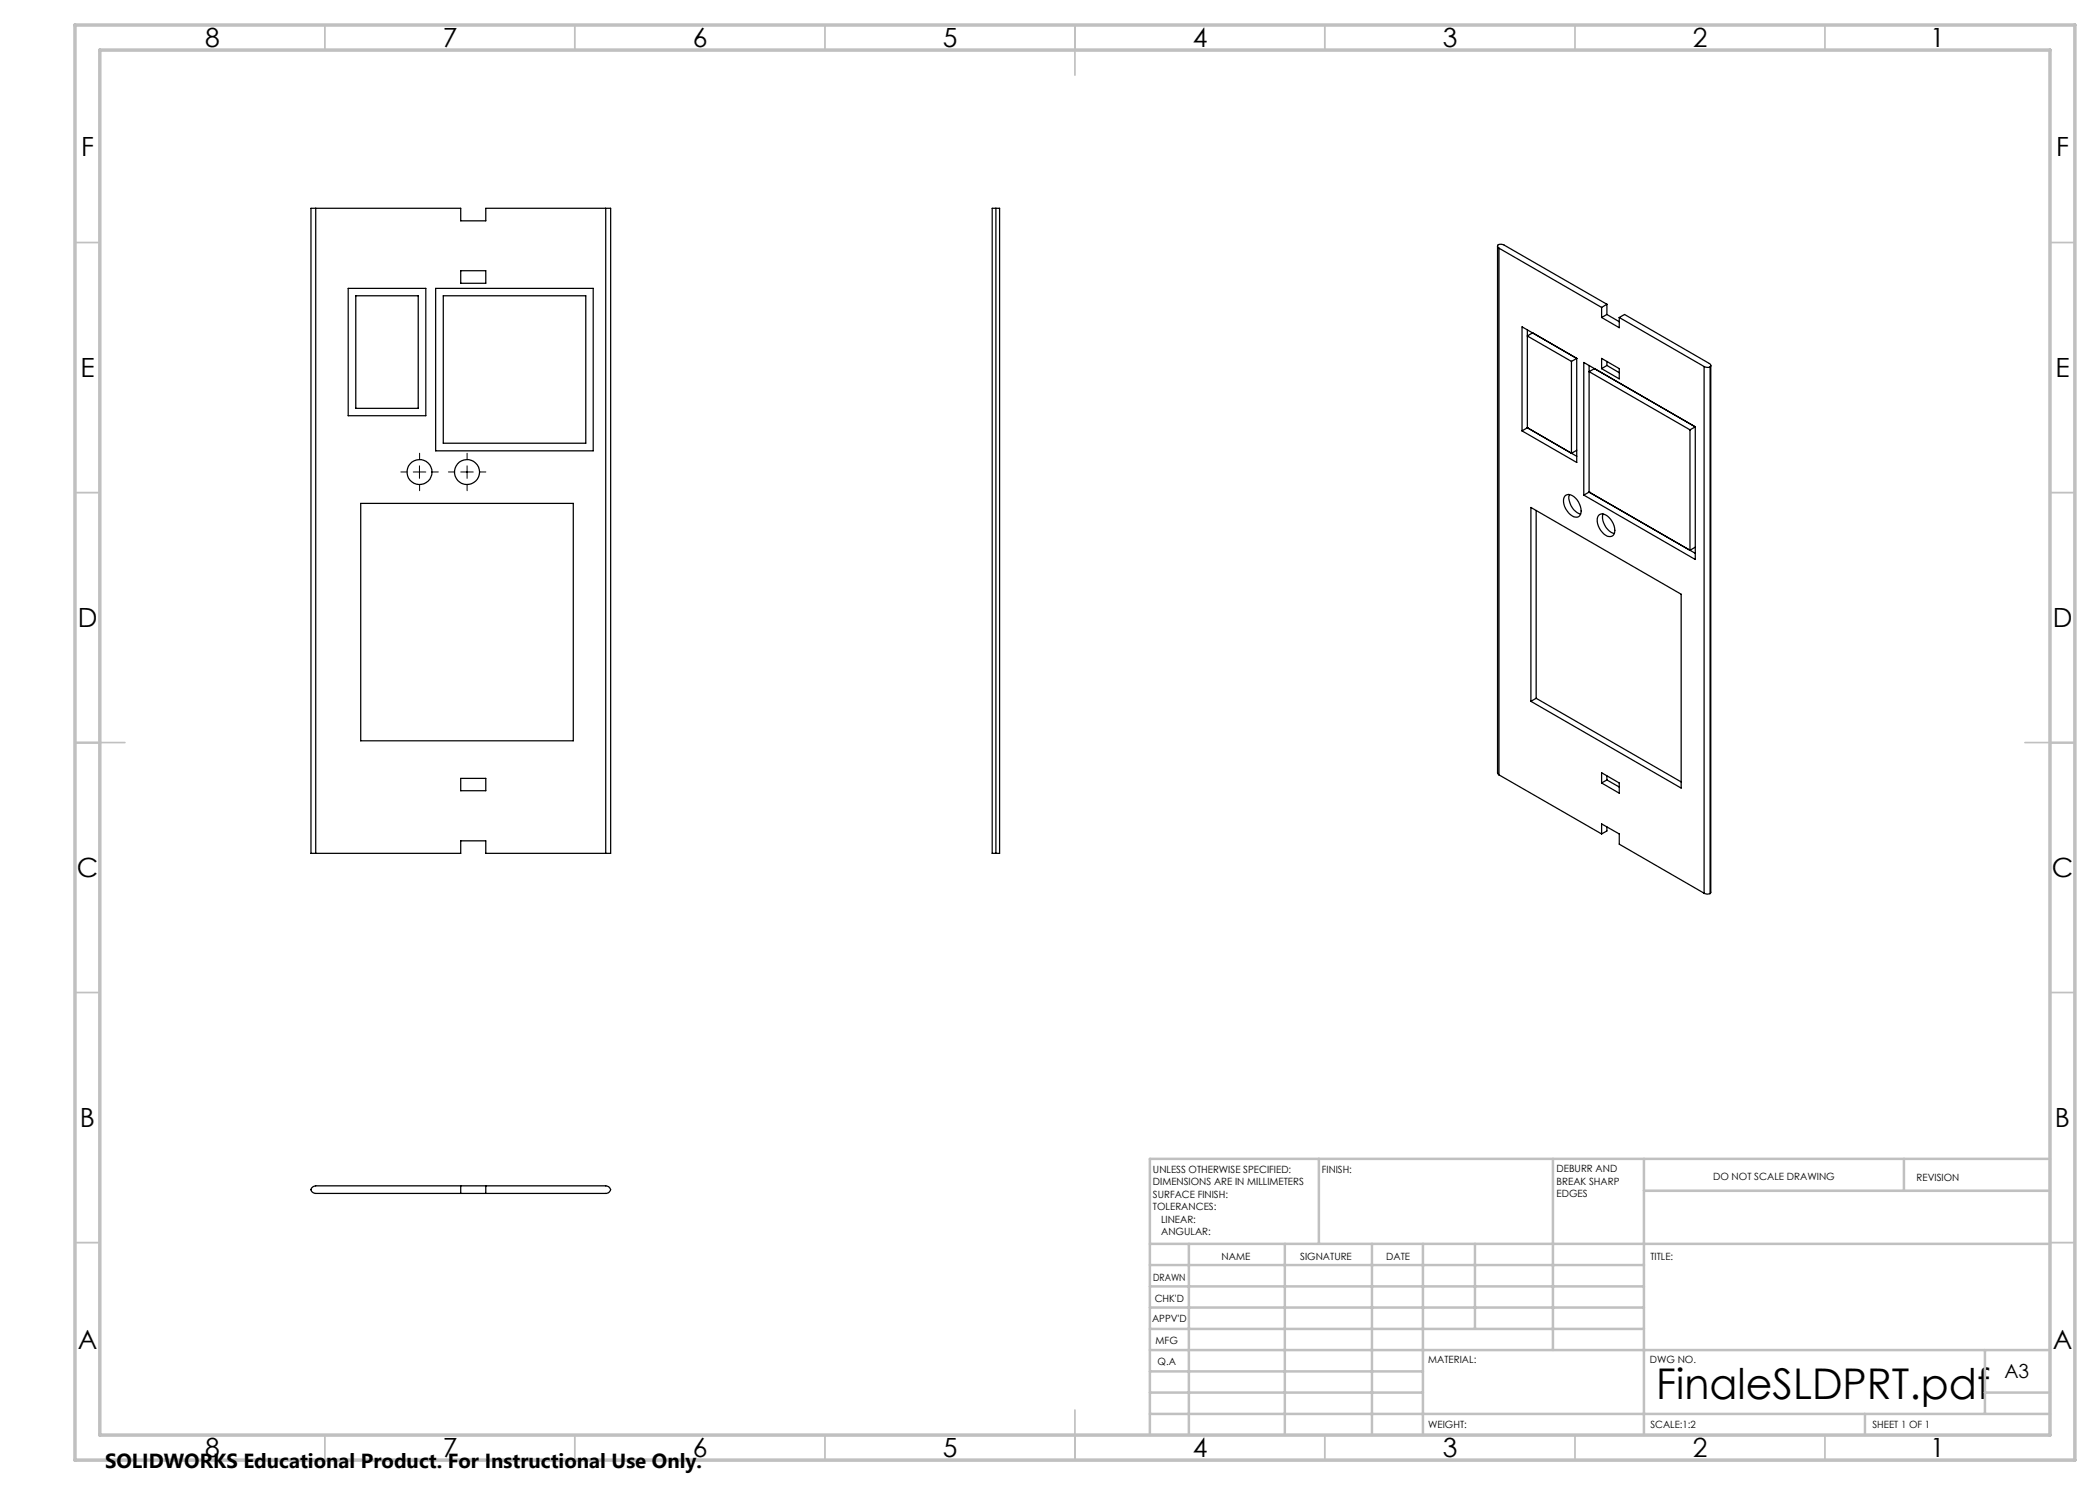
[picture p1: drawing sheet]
<svg xmlns="http://www.w3.org/2000/svg" width="420mm" height="297mm" viewBox="0 0 420 297" stroke-linecap="round" stroke-linejoin="round" font-family="sans-serif">
<path d="M81.4 94.4h-1.2M83.9 91.9v-1.3M83.9 96.9v1.2M86.4 94.4h1.3M90.9 94.4h-1.2M93.4 91.9v-1.3M93.4 96.9v1.2M95.9 94.4h1.3" fill="none" stroke="#000" stroke-width=".2" stroke-dasharray="15.2 1.3 1.3 1.3"/>
<path d="M82.7 94.4h2.5M83.9 93.2v2.5M92.1 94.4h2.6M93.4 93.2v2.5" fill="none" stroke="#000" stroke-width=".2"/>
<g fill="none" stroke="#c0c0c0" stroke-width=".35">
<path d="M65 5v5M115 5v5M165 5v5M215 5v10M265 5v5M315 5v5M365 5v5M15 48.5h5M410 48.5h5M15 98.5h5M410 98.5h5M15 148.5h10"/>
<path d="M405 148.5h10M15 198.5h5M410 198.5h5M15 248.5h5M410 248.5h5M65 287v5M115 287v5M165 287v5M215 282v10M265 287v5M315 287v5M365 287v5"/>
</g>
<g fill="none" stroke="#c0c0c0" stroke-width=".5">
<path d="M263.8 231.8v17M310.6 231.8v38.2M328.8 231.8v55.2M328.8 238.2h81.2M380.8 231.8v6.4M410 231.8h-180v55.2M230 248.8h180M230 257.3h98.8M230 253h98.8M237.8 248.8v38.2M257 248.8v38.2M274.4 248.8v38.2"/>
<path d="M284.6 248.8v38.2M295 248.8v17M230 265.8h98.8M230 261.5h98.8M230 278.5h54.6M230 274.3h54.6M230 270h180M397 278.5h13M397 270v12.8M230 282.8h180M373 282.8v4.2"/>
</g>
<path d="M15 5h400v287h-400zM20 10h390v277h-390z" fill="none" stroke="#c0c0c0" stroke-width=".7"/>
<g fill="none" stroke="#000" stroke-width=".25">
<path d="M63.1 41.7h-.9v129h.9M63.1 41.7v129M63.1 41.7h29v2.5h5.1v-2.5h23.9M69.6 57.7h15.6v25.4h-15.6zM71.2 59.2h12.4v22.5h-12.4zM87.1 57.7h31.5v32.5h-31.5zM88.7 59.2h28.5v29.4h-28.5zM92.1 54.1h5.1v2.6h-5.1zM121.1 41.7h1v129h-1M121.1 41.7v129M199.2 41.7h.7v129h-.7M199.2 41.7h-.8v129h.8"/>
<path d="M199.2 41.7v129M299.5 49.2v105.4l.3 .4M299.8 49.6a.42 .42 0 0 1-.3-.5 .42 .42 0 0 1 .6-.2l.6 .1 20.7 11.9M299.8 49.6l20.5 11.9M299.8 49.6v105.4M305.5 66v19.5M314.3 72.3v18.4l1-.6M315.3 71.7l-8.8-5.1-1 .6 8.8 5.1M315.3 71.7l-1 .6M315.3 71.7v20.8l-10.9-6.3M315.3 71.7l-10.9-6.3v20.8M317.8 73.1v25.3"/>
<path d="M318.9 73.7l-1.1 .6 20.2 11.7M320.3 63.5l3.6 2v-2M320.3 71.7l3.6 2v2.1l-3.6-2.1zM320.3 61.5v2M321.4 62.9l-1.1 .6M321.4 62.9l2.5 1.4M321.4 60.9l-1.1 .6M321.4 60.9v2M321.4 72.3v.8M321.4 73.1l-1.1 .6M321.4 73.1l2.5 1.4M323.9 63.5l1-.6 17 9.8a.41 .41 0 0 1 .1 .7"/>
<path d="M323.9 63.5l16.9 9.8M340.8 73.3l.6 .2 .6-.1M340.8 73.3v105.3M342 73.4v105.3M342.2 73.1v105.4l-.2 .2M305.5 85.5h.1M305.5 85.5l9.8 5.8M305.5 85.5l-1.1 .7M313.1 99.1a2.11 2.11 0 0 1 2.6 1.3 2.27 2.27 0 0 1 0 3 2.43 2.43 0 0 1-2.6-1.7l-.3-.9a1.79 1.79 0 0 1 .3-1.7zM313.9 98.9a3.5 3.5 0 0 0 2.2 3.9M317.8 98.4h.1M317.8 98.4l21.3 12.3"/>
<path d="M317.8 98.4l-1 .6M338 86v24.1l1.1-.7M339.1 85.4l-22.3-12.9v26.5M339.1 85.4l-1.1 .6M339.1 85.4v26.5l-22.3-12.9M72.1 100.7h42.6v47.5h-42.6zM306.2 101.5l30 17.3v38.8l-30-17.3zM307.2 102.1v37.6M319.9 102.9a2.09 2.09 0 0 1 2.5 1.4 2.16 2.16 0 0 1 0 2.9 2.36 2.36 0 0 1-2.5-1.6l-.4-.9a1.79 1.79 0 0 1 .4-1.8zM320.6 102.8a3.5 3.5 0 0 0 2.3 3.9M307.2 139.7l-1 .6M307.2 139.7l29 16.7"/>
<path d="M92.1 155.7h5.1v2.4h-5.1zM299.8 155l20.5 11.8M320.3 154.5l3.6 2.1v2l-3.6-2zM321.4 155.2v.8M321.4 156l-1.1 .6M321.4 156l2.5 1.4M63.1 170.7h29v-2.5h5.1v2.5h23.9M320.3 166.8v-2l3.6 2v2l16.9 9.8M321.4 165.4v.8l-1.1 .6M340.8 178.6l.6 .2 .6-.1M62.3 237.6l.8-.4h58a.85 .85 0 0 1 1 .9l-.3 .4-.5 .2h-58.2a.79 .79 0 0 1-.8-1.1zM92.1 237.2v1.5"/>
<path d="M97.2 237.2v1.5"/>
<circle cx="83.9" cy="94.4" r="2.5"/>
<circle cx="93.4" cy="94.4" r="2.5"/>
</g>
<text font-size="8.5" x="331.3" y="279.7">FinaleSLDPRT.pdf</text>
<g font-size="5.3">
<text x="41" y="9.5">8</text>
<text x="88.5" y="9.5">7</text>
<text x="138.5" y="9.5">6</text>
<text x="188.5" y="9.5">5</text>
<text x="238.5" y="9.5">4</text>
<text x="288.5" y="9.5">3</text>
<text x="338.5" y="9.5">2</text>
<text x="386" y="9.5">1</text>
<text x="16.2" y="31.2">F</text>
<text x="411.2" y="31.2">F</text>
<text x="16.1" y="75.5">E</text>
<text x="411.1" y="75.5">E</text>
<text x="15.5" y="125.5">D</text>
<text x="410.5" y="125.5">D</text>
<text x="15.4" y="175.5">C</text>
<text x="410.4" y="175.5">C</text>
<text x="16" y="225.5">B</text>
<text x="411" y="225.5">B</text>
<text x="15.5" y="269.7">A</text>
<text x="410.5" y="269.7">A</text>
<text x="41" y="291.5">8</text>
<text x="88.5" y="291.5">7</text>
<text x="138.5" y="291.5">6</text>
<text x="188.5" y="291.5">5</text>
<text x="238.5" y="291.5">4</text>
<text x="288.5" y="291.5">3</text>
<text x="338.5" y="291.5">2</text>
<text x="386" y="291.5">1</text>
</g>
<text font-size="4.1" x="21" y="293.7">SOLIDWORKS Educational Product. For Instructional Use Only.</text>
<text font-size="3.9" x="400.9" y="275.5">A3</text>
<g font-size="2">
<text x="230.6" y="234.6">UNLESS OTHERWISE SPECIFIED:</text>
<text x="230.6" y="237.1">DIMENSIONS ARE IN MILLIMETERS</text>
<text x="230.6" y="239.6">SURFACE FINISH:</text>
<text x="264.4" y="234.6">FINISH:</text>
<text x="311.3" y="234.5">DEBURR AND</text>
<text x="311.3" y="237">BREAK SHARP</text>
<text x="311.3" y="239.5">EDGES</text>
<text x="342.6" y="236">DO NOT SCALE DRAWING</text>
<text x="383.3" y="236.2">REVISION</text>
<text x="230.6" y="242.1">TOLERANCES:</text>
<text x="232.2" y="244.6">LINEAR:</text>
<text x="232.2" y="247.1">ANGULAR:</text>
<text x="244.3" y="252">NAME</text>
<text x="260" y="251.9">SIGNATURE</text>
<text x="277.2" y="251.9">DATE</text>
<text x="330.1" y="251.9">TITLE:</text>
<text x="230.6" y="256.1">DRAWN</text>
<text x="230.9" y="260.3">CHK'D</text>
<text x="230.4" y="264.4">APPV'D</text>
<text x="231.1" y="268.8">MFG</text>
<text x="231.5" y="273">Q.A</text>
<text x="285.6" y="272.5">MATERIAL:</text>
<text x="330" y="272.5">DWG NO.</text>
<text x="285.6" y="285.5">WEIGHT:</text>
<text x="330.1" y="285.6">SCALE:1:2</text>
<text x="374.5" y="285.6">SHEET 1 OF 1</text>
</g>
</svg>
